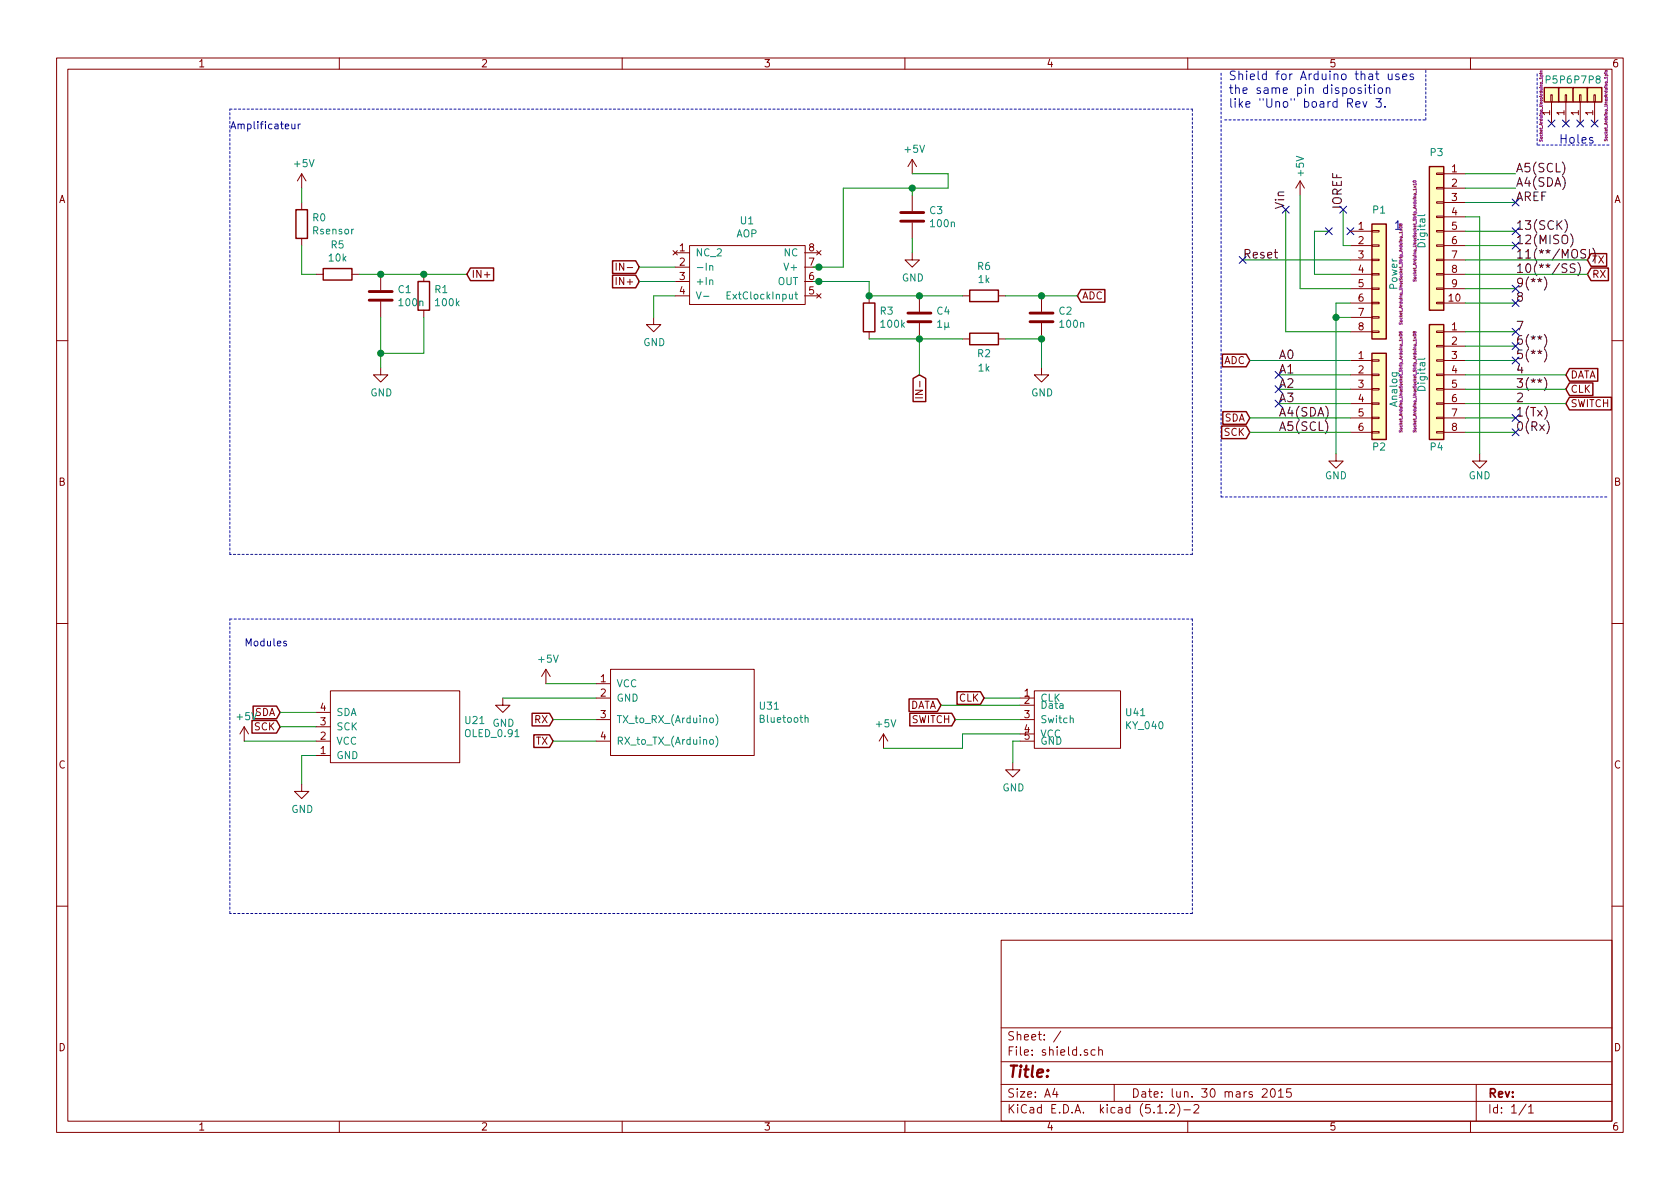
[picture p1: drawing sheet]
EESchema Schematic File Version 4
LIBS:shield-cache
EELAYER 29 0
EELAYER END
$Descr A4 11693 8268
encoding utf-8
Sheet 1 1
Title ""
Date "lun. 30 mars 2015"
Rev ""
Comp ""
Comment1 ""
Comment2 ""
Comment3 ""
Comment4 ""
$EndDescr
Text Label 8950 1450 1    60   ~ 0
Vin
Text Label 9350 1450 1    60   ~ 0
IOREF
Text Label 8900 2500 0    60   ~ 0
A0
Text Label 8900 2600 0    60   ~ 0
A1
Text Label 8900 2700 0    60   ~ 0
A2
Text Label 8900 2800 0    60   ~ 0
A3
Text Label 8900 2900 0    60   ~ 0
A4(SDA)
Text Label 8900 3000 0    60   ~ 0
A5(SCL)
Text Label 10550 3000 0    60   ~ 0
0(Rx)
Text Label 10550 2800 0    60   ~ 0
2
Text Label 10550 2900 0    60   ~ 0
1(Tx)
Text Label 10550 2700 0    60   ~ 0
3(**)
Text Label 10550 2600 0    60   ~ 0
4
Text Label 10550 2500 0    60   ~ 0
5(**)
Text Label 10550 2400 0    60   ~ 0
6(**)
Text Label 10550 2300 0    60   ~ 0
7
Text Label 10550 2100 0    60   ~ 0
8
Text Label 10550 2000 0    60   ~ 0
9(**)
Text Label 10550 1800 0    60   ~ 0
11(**/MOSI)
Text Label 10550 1700 0    60   ~ 0
12(MISO)
Text Label 10550 1600 0    60   ~ 0
13(SCK)
Text Label 10550 1400 0    60   ~ 0
AREF
NoConn ~ 9400 1600
Text Label 10550 1300 0    60   ~ 0
A4(SDA)
Text Label 10550 1200 0    60   ~ 0
A5(SCL)
Text Notes 10850 1000 0    60   ~ 0
Holes
Text Notes 8550 750  0    60   ~ 0
Shield for Arduino that uses\nthe same pin disposition\nlike "Uno" board Rev 3.
$Comp
L Connector_Generic:Conn_01x08 P1
U 1 1
P 9600 1900
F 0 "P1" H 9600 2350 50  0000 C CNN
F 1 "Power" V 9700 1900 50  0000 C CNN
F 2 "Socket_Arduino_Uno:Socket_Strip_Arduino_1x08" V 9750 1900 20  0000 C CNN
F 3 "" H 9600 1900 50  0000 C CNN
	1    9600 1900
	1    0    0    -1  
$EndComp
Text Label 8650 1800 0    60   ~ 0
Reset
$Comp
L power:+5V #PWR02
U 1 1
P 9050 1350
F 0 "#PWR02" H 9050 1200 50  0001 C CNN
F 1 "+5V" V 9050 1550 50  0000 C CNN
F 2 "" H 9050 1350 50  0000 C CNN
F 3 "" H 9050 1350 50  0000 C CNN
	1    9050 1350
	1    0    0    -1  
$EndComp
$Comp
L power:GND #PWR03
U 1 1
P 9300 3150
F 0 "#PWR03" H 9300 2900 50  0001 C CNN
F 1 "GND" H 9300 3000 50  0000 C CNN
F 2 "" H 9300 3150 50  0000 C CNN
F 3 "" H 9300 3150 50  0000 C CNN
	1    9300 3150
	1    0    0    -1  
$EndComp
$Comp
L power:GND #PWR04
U 1 1
P 10300 3150
F 0 "#PWR04" H 10300 2900 50  0001 C CNN
F 1 "GND" H 10300 3000 50  0000 C CNN
F 2 "" H 10300 3150 50  0000 C CNN
F 3 "" H 10300 3150 50  0000 C CNN
	1    10300 3150
	1    0    0    -1  
$EndComp
$Comp
L Connector_Generic:Conn_01x06 P2
U 1 1
P 9600 2700
F 0 "P2" H 9600 2300 50  0000 C CNN
F 1 "Analog" V 9700 2700 50  0000 C CNN
F 2 "Socket_Arduino_Uno:Socket_Strip_Arduino_1x06" V 9750 2750 20  0000 C CNN
F 3 "" H 9600 2700 50  0000 C CNN
	1    9600 2700
	1    0    0    -1  
$EndComp
$Comp
L Connector_Generic:Conn_01x01 P5
U 1 1
P 10800 650
F 0 "P5" V 10900 650 50  0000 C CNN
F 1 "CONN_01X01" V 10900 650 50  0001 C CNN
F 2 "Socket_Arduino_Uno:Arduino_1pin" H 10721 724 20  0000 C CNN
F 3 "" H 10800 650 50  0000 C CNN
	1    10800 650 
	0    -1   -1   0   
$EndComp
$Comp
L Connector_Generic:Conn_01x01 P6
U 1 1
P 10900 650
F 0 "P6" V 11000 650 50  0000 C CNN
F 1 "CONN_01X01" V 11000 650 50  0001 C CNN
F 2 "Socket_Arduino_Uno:Arduino_1pin" H 10900 650 20  0001 C CNN
F 3 "" H 10900 650 50  0000 C CNN
	1    10900 650 
	0    -1   -1   0   
$EndComp
$Comp
L Connector_Generic:Conn_01x01 P7
U 1 1
P 11000 650
F 0 "P7" V 11100 650 50  0000 C CNN
F 1 "CONN_01X01" V 11100 650 50  0001 C CNN
F 2 "Socket_Arduino_Uno:Arduino_1pin" V 11000 650 20  0001 C CNN
F 3 "" H 11000 650 50  0000 C CNN
	1    11000 650 
	0    -1   -1   0   
$EndComp
$Comp
L Connector_Generic:Conn_01x01 P8
U 1 1
P 11100 650
F 0 "P8" V 11200 650 50  0000 C CNN
F 1 "CONN_01X01" V 11200 650 50  0001 C CNN
F 2 "Socket_Arduino_Uno:Arduino_1pin" H 11024 572 20  0000 C CNN
F 3 "" H 11100 650 50  0000 C CNN
	1    11100 650 
	0    -1   -1   0   
$EndComp
NoConn ~ 10800 850 
NoConn ~ 10900 850 
NoConn ~ 11000 850 
NoConn ~ 11100 850 
$Comp
L Connector_Generic:Conn_01x08 P4
U 1 1
P 10000 2600
F 0 "P4" H 10000 2100 50  0000 C CNN
F 1 "Digital" V 10100 2600 50  0000 C CNN
F 2 "Socket_Arduino_Uno:Socket_Strip_Arduino_1x08" V 10150 2550 20  0000 C CNN
F 3 "" H 10000 2600 50  0000 C CNN
	1    10000 2600
	-1   0    0    -1  
$EndComp
Wire Notes Line
	8525 825  9925 825 
Wire Notes Line
	9925 825  9925 475 
Wire Wire Line
	9350 1450 9350 1700
Wire Wire Line
	9350 1700 9400 1700
Wire Wire Line
	9400 2000 9050 2000
Wire Wire Line
	9400 2300 8950 2300
Wire Wire Line
	9400 2100 9300 2100
Wire Wire Line
	9400 2200 9300 2200
Connection ~ 9300 2200
Wire Wire Line
	8950 2300 8950 1450
Wire Wire Line
	9050 2000 9050 1350
Wire Wire Line
	9400 2600 8900 2600
Wire Wire Line
	9400 2700 8900 2700
Wire Wire Line
	9400 2800 8900 2800
$Comp
L Connector_Generic:Conn_01x10 P3
U 1 1
P 10000 1600
F 0 "P3" H 10000 2150 50  0000 C CNN
F 1 "Digital" V 10100 1600 50  0000 C CNN
F 2 "Socket_Arduino_Uno:Socket_Strip_Arduino_1x10" V 10150 1600 20  0000 C CNN
F 3 "" H 10000 1600 50  0000 C CNN
	1    10000 1600
	-1   0    0    -1  
$EndComp
Wire Wire Line
	10200 2100 10550 2100
Wire Wire Line
	10200 2000 10550 2000
Wire Wire Line
	10200 1700 10550 1700
Wire Wire Line
	10200 1600 10550 1600
Wire Wire Line
	10200 1400 10550 1400
Wire Wire Line
	10200 1300 10550 1300
Wire Wire Line
	10200 1200 10550 1200
Wire Wire Line
	10200 3000 10550 3000
Wire Wire Line
	10200 2900 10550 2900
Wire Wire Line
	10200 2500 10550 2500
Wire Wire Line
	10200 2400 10550 2400
Wire Wire Line
	10200 2300 10550 2300
Wire Wire Line
	10200 1500 10300 1500
Wire Wire Line
	10300 1500 10300 3150
Wire Wire Line
	9300 2100 9300 2200
Wire Wire Line
	9300 2200 9300 3150
Wire Notes Line
	8500 500  8500 3450
Wire Notes Line
	8500 3450 11200 3450
Wire Wire Line
	9400 1800 8650 1800
Text Notes 9700 1600 0    60   ~ 0
1
Wire Notes Line
	11200 1000 10700 1000
Wire Notes Line
	10700 1000 10700 500 
Wire Notes Line
	8300 750  8300 3850
Wire Notes Line
	8300 3850 1600 3850
Wire Notes Line
	1600 3850 1600 750 
Wire Notes Line
	1600 750  8300 750 
Wire Notes Line
	1600 4300 8300 4300
Wire Notes Line
	8300 4300 8300 6350
Wire Notes Line
	8300 6350 1600 6350
Wire Notes Line
	1600 6350 1600 4300
$Comp
L power:GND #PWR0101
U 1 1
P 4550 2200
F 0 "#PWR0101" H 4550 1950 50  0001 C CNN
F 1 "GND" H 4555 2027 50  0000 C CNN
F 2 "" H 4550 2200 50  0001 C CNN
F 3 "" H 4550 2200 50  0001 C CNN
	1    4550 2200
	1    0    0    -1  
$EndComp
Text Notes 1600 900  0    50   ~ 0
Amplificateur\n
$Comp
L Device:R R0
U 1 1
P 2100 1550
F 0 "R0" H 2170 1596 50  0000 L CNN
F 1 "Rsensor" H 2170 1505 50  0000 L CNN
F 2 "empreintes:Rsensor" V 2030 1550 50  0001 C CNN
F 3 "~" H 2100 1550 50  0001 C CNN
	1    2100 1550
	1    0    0    -1  
$EndComp
$Comp
L Device:R R5
U 1 1
P 2350 1900
F 0 "R5" V 2143 1900 50  0000 C CNN
F 1 "10k" V 2234 1900 50  0000 C CNN
F 2 "Resistor_THT:R_Axial_DIN0207_L6.3mm_D2.5mm_P10.16mm_Horizontal" V 2280 1900 50  0001 C CNN
F 3 "~" H 2350 1900 50  0001 C CNN
	1    2350 1900
	0    1    1    0   
$EndComp
$Comp
L Device:C C1
U 1 1
P 2650 2050
F 0 "C1" H 2765 2096 50  0000 L CNN
F 1 "100n" H 2765 2005 50  0000 L CNN
F 2 "Capacitor_THT:C_Axial_L5.1mm_D3.1mm_P7.50mm_Horizontal" H 2688 1900 50  0001 C CNN
F 3 "~" H 2650 2050 50  0001 C CNN
	1    2650 2050
	1    0    0    -1  
$EndComp
$Comp
L Device:R R1
U 1 1
P 2950 2050
F 0 "R1" H 3020 2096 50  0000 L CNN
F 1 "100k" H 3020 2005 50  0000 L CNN
F 2 "Resistor_THT:R_Axial_DIN0207_L6.3mm_D2.5mm_P10.16mm_Horizontal" V 2880 2050 50  0001 C CNN
F 3 "~" H 2950 2050 50  0001 C CNN
	1    2950 2050
	1    0    0    -1  
$EndComp
Wire Wire Line
	2100 1700 2100 1900
Wire Wire Line
	2100 1900 2200 1900
Wire Wire Line
	2500 1900 2650 1900
Wire Wire Line
	2950 1900 2650 1900
Connection ~ 2650 1900
Wire Wire Line
	2650 2200 2650 2450
Wire Wire Line
	2950 2200 2950 2450
Wire Wire Line
	2950 2450 2650 2450
$Comp
L power:GND #PWR0102
U 1 1
P 2650 2550
F 0 "#PWR0102" H 2650 2300 50  0001 C CNN
F 1 "GND" H 2655 2377 50  0000 C CNN
F 2 "" H 2650 2550 50  0001 C CNN
F 3 "" H 2650 2550 50  0001 C CNN
	1    2650 2550
	1    0    0    -1  
$EndComp
Wire Wire Line
	2650 2550 2650 2450
Connection ~ 2650 2450
Wire Wire Line
	2950 1900 3250 1900
Connection ~ 2950 1900
$Comp
L power:+5V #PWR0103
U 1 1
P 2100 1300
F 0 "#PWR0103" H 2100 1150 50  0001 C CNN
F 1 "+5V" H 2115 1473 50  0000 C CNN
F 2 "" H 2100 1300 50  0001 C CNN
F 3 "" H 2100 1300 50  0001 C CNN
	1    2100 1300
	1    0    0    -1  
$EndComp
Wire Wire Line
	2100 1300 2100 1400
$Comp
L Device:C C3
U 1 1
P 6350 1500
F 0 "C3" H 6465 1546 50  0000 L CNN
F 1 "100n" H 6465 1455 50  0000 L CNN
F 2 "Capacitor_THT:C_Axial_L5.1mm_D3.1mm_P7.50mm_Horizontal" H 6388 1350 50  0001 C CNN
F 3 "~" H 6350 1500 50  0001 C CNN
	1    6350 1500
	1    0    0    -1  
$EndComp
$Comp
L power:GND #PWR0104
U 1 1
P 6350 1750
F 0 "#PWR0104" H 6350 1500 50  0001 C CNN
F 1 "GND" H 6355 1577 50  0000 C CNN
F 2 "" H 6350 1750 50  0001 C CNN
F 3 "" H 6350 1750 50  0001 C CNN
	1    6350 1750
	1    0    0    -1  
$EndComp
$Comp
L power:+5V #PWR0105
U 1 1
P 6350 1200
F 0 "#PWR0105" H 6350 1050 50  0001 C CNN
F 1 "+5V" H 6365 1373 50  0000 C CNN
F 2 "" H 6350 1200 50  0001 C CNN
F 3 "" H 6350 1200 50  0001 C CNN
	1    6350 1200
	1    0    0    -1  
$EndComp
Connection ~ 6350 1300
Wire Wire Line
	6350 1300 6350 1350
$Comp
L Device:R R3
U 1 1
P 6050 2200
F 0 "R3" H 6120 2246 50  0000 L CNN
F 1 "100k" H 6120 2155 50  0000 L CNN
F 2 "Resistor_THT:R_Axial_DIN0207_L6.3mm_D2.5mm_P10.16mm_Horizontal" V 5980 2200 50  0001 C CNN
F 3 "~" H 6050 2200 50  0001 C CNN
	1    6050 2200
	1    0    0    -1  
$EndComp
$Comp
L Device:C C4
U 1 1
P 6400 2200
F 0 "C4" H 6515 2246 50  0000 L CNN
F 1 "1µ" H 6515 2155 50  0000 L CNN
F 2 "Capacitor_THT:C_Rect_L7.2mm_W11.0mm_P5.00mm_FKS2_FKP2_MKS2_MKP2" H 6438 2050 50  0001 C CNN
F 3 "~" H 6400 2200 50  0001 C CNN
	1    6400 2200
	1    0    0    -1  
$EndComp
$Comp
L Device:R R6
U 1 1
P 6850 2050
F 0 "R6" V 6643 2050 50  0000 C CNN
F 1 "1k" V 6734 2050 50  0000 C CNN
F 2 "Resistor_THT:R_Axial_DIN0207_L6.3mm_D2.5mm_P10.16mm_Horizontal" V 6780 2050 50  0001 C CNN
F 3 "~" H 6850 2050 50  0001 C CNN
	1    6850 2050
	0    1    1    0   
$EndComp
$Comp
L Device:R R2
U 1 1
P 6850 2350
F 0 "R2" V 6950 2350 50  0000 C CNN
F 1 "1k" V 7050 2350 50  0000 C CNN
F 2 "Resistor_THT:R_Axial_DIN0207_L6.3mm_D2.5mm_P10.16mm_Horizontal" V 6780 2350 50  0001 C CNN
F 3 "~" H 6850 2350 50  0001 C CNN
	1    6850 2350
	0    1    1    0   
$EndComp
$Comp
L Device:C C2
U 1 1
P 7250 2200
F 0 "C2" H 7365 2246 50  0000 L CNN
F 1 "100n" H 7365 2155 50  0000 L CNN
F 2 "Capacitor_THT:C_Axial_L5.1mm_D3.1mm_P7.50mm_Horizontal" H 7288 2050 50  0001 C CNN
F 3 "~" H 7250 2200 50  0001 C CNN
	1    7250 2200
	1    0    0    -1  
$EndComp
$Comp
L power:GND #PWR0106
U 1 1
P 7250 2550
F 0 "#PWR0106" H 7250 2300 50  0001 C CNN
F 1 "GND" H 7255 2377 50  0000 C CNN
F 2 "" H 7250 2550 50  0001 C CNN
F 3 "" H 7250 2550 50  0001 C CNN
	1    7250 2550
	1    0    0    -1  
$EndComp
Wire Wire Line
	7250 2550 7250 2350
Wire Wire Line
	7250 2050 7000 2050
Wire Wire Line
	7000 2350 7250 2350
Connection ~ 7250 2350
Wire Wire Line
	6700 2350 6400 2350
Wire Wire Line
	6050 2350 6400 2350
Connection ~ 6400 2350
Wire Wire Line
	6700 2050 6400 2050
Wire Wire Line
	6050 2050 6400 2050
Connection ~ 6400 2050
Wire Wire Line
	6050 1950 6050 2050
Connection ~ 6050 2050
Text GLabel 6400 2600 3    50   Input ~ 0
IN-
Text GLabel 7500 2050 2    50   Input ~ 0
ADC
Wire Wire Line
	7500 2050 7250 2050
Connection ~ 7250 2050
Wire Wire Line
	6400 2600 6400 2350
Text Notes 1700 4500 0    50   ~ 0
Modules
Wire Wire Line
	5870 1300 5870 1850
Wire Wire Line
	5870 1300 6350 1300
Wire Wire Line
	6600 1300 6600 1200
Wire Wire Line
	6600 1200 6350 1200
Wire Wire Line
	6350 1300 6600 1300
$Comp
L power:+5V #PWR06
U 1 1
P 3800 4750
F 0 "#PWR06" H 3800 4600 50  0001 C CNN
F 1 "+5V" H 3815 4923 50  0000 C CNN
F 2 "" H 3800 4750 50  0001 C CNN
F 3 "" H 3800 4750 50  0001 C CNN
	1    3800 4750
	1    0    0    -1  
$EndComp
$Comp
L capteur_projet:Bluetooth U31
U 1 1
P 4700 4900
F 0 "U31" H 5278 4896 50  0000 L CNN
F 1 "Bluetooth" H 5278 4805 50  0000 L CNN
F 2 "empreintes:BluetoothU3" H 4705 4910 50  0001 C CNN
F 3 "" H 4705 4910 50  0001 C CNN
	1    4700 4900
	1    0    0    -1  
$EndComp
$Comp
L power:GND #PWR05
U 1 1
P 3500 4850
F 0 "#PWR05" H 3500 4600 50  0001 C CNN
F 1 "GND" H 3505 4677 50  0000 C CNN
F 2 "" H 3500 4850 50  0001 C CNN
F 3 "" H 3500 4850 50  0001 C CNN
	1    3500 4850
	1    0    0    -1  
$EndComp
$Comp
L capteur_projet:AOP U1
U 1 1
P 5200 1650
F 0 "U1" H 5200 1775 50  0000 C CNN
F 1 "AOP" H 5200 1684 50  0000 C CNN
F 2 "empreintes:AOP" H 5200 1650 50  0001 C CNN
F 3 "" H 5200 1650 50  0001 C CNN
	1    5200 1650
	1    0    0    -1  
$EndComp
Wire Wire Line
	5660 1950 5700 1950
Wire Wire Line
	5700 1950 6050 1950
Connection ~ 5700 1950
Wire Wire Line
	5660 1850 5700 1850
Wire Wire Line
	5700 1850 5870 1850
Connection ~ 5700 1850
Text GLabel 4450 1950 0    50   Input ~ 0
IN+
Text GLabel 4450 1850 0    50   Input ~ 0
IN-
Wire Wire Line
	4450 1850 4700 1850
Wire Wire Line
	4700 1950 4450 1950
Text GLabel 3850 5000 0    50   Input ~ 0
RX
Text GLabel 3850 5150 0    50   Input ~ 0
TX
Wire Wire Line
	3800 4750 4150 4750
Wire Wire Line
	4150 4850 3500 4850
Wire Wire Line
	3850 5000 4150 5000
Wire Wire Line
	3850 5150 4150 5150
$Comp
L capteur_projet:OLED_0.91 U21
U 1 1
P 2650 5050
F 0 "U21" H 3228 5096 50  0000 L CNN
F 1 "OLED_0.91" H 3228 5005 50  0000 L CNN
F 2 "empreintes:OLED" H 2650 5050 50  0001 C CNN
F 3 "" H 2650 5050 50  0001 C CNN
	1    2650 5050
	1    0    0    -1  
$EndComp
Text GLabel 1950 4950 0    50   Input ~ 0
SDA
Text GLabel 1950 5050 0    50   Input ~ 0
SCK
$Comp
L power:GND #PWR08
U 1 1
P 2100 5450
F 0 "#PWR08" H 2100 5200 50  0001 C CNN
F 1 "GND" H 2105 5277 50  0000 C CNN
F 2 "" H 2100 5450 50  0001 C CNN
F 3 "" H 2100 5450 50  0001 C CNN
	1    2100 5450
	1    0    0    -1  
$EndComp
$Comp
L power:+5V #PWR07
U 1 1
P 1700 5150
F 0 "#PWR07" H 1700 5000 50  0001 C CNN
F 1 "+5V" H 1715 5323 50  0000 C CNN
F 2 "" H 1700 5150 50  0001 C CNN
F 3 "" H 1700 5150 50  0001 C CNN
	1    1700 5150
	1    0    0    -1  
$EndComp
Wire Wire Line
	2200 4950 1950 4950
Wire Wire Line
	2200 5050 1950 5050
Wire Wire Line
	2200 5250 2100 5250
Wire Wire Line
	2100 5250 2100 5450
$Comp
L capteur_projet:KY_040 U41
U 1 1
P 7450 4900
F 0 "U41" H 7828 4851 50  0000 L CNN
F 1 "KY_040" H 7828 4760 50  0000 L CNN
F 2 "empreintes:Encodeur" H 7450 4900 50  0001 C CNN
F 3 "" H 7450 4900 50  0001 C CNN
	1    7450 4900
	1    0    0    -1  
$EndComp
Text GLabel 6850 4850 0    50   Input ~ 0
CLK
Text GLabel 6550 4900 0    50   Input ~ 0
DATA
Text GLabel 6650 5000 0    50   Input ~ 0
SWITCH
Wire Wire Line
	6850 4850 7100 4850
Wire Wire Line
	7100 4900 6550 4900
Wire Wire Line
	6650 5000 7100 5000
$Comp
L power:GND #PWR010
U 1 1
P 7050 5300
F 0 "#PWR010" H 7050 5050 50  0001 C CNN
F 1 "GND" H 7055 5127 50  0000 C CNN
F 2 "" H 7050 5300 50  0001 C CNN
F 3 "" H 7050 5300 50  0001 C CNN
	1    7050 5300
	1    0    0    -1  
$EndComp
$Comp
L power:+5V #PWR09
U 1 1
P 6150 5200
F 0 "#PWR09" H 6150 5050 50  0001 C CNN
F 1 "+5V" H 6165 5373 50  0000 C CNN
F 2 "" H 6150 5200 50  0001 C CNN
F 3 "" H 6150 5200 50  0001 C CNN
	1    6150 5200
	1    0    0    -1  
$EndComp
Wire Wire Line
	7100 5100 6700 5100
Wire Wire Line
	6700 5100 6700 5200
Wire Wire Line
	7050 5300 7050 5150
Wire Wire Line
	7050 5150 7100 5150
Wire Wire Line
	6150 5200 6700 5200
Text GLabel 11050 1900 2    50   Input ~ 0
RX
Text GLabel 11050 1800 2    50   Input ~ 0
TX
Text Label 10550 1900 0    60   ~ 0
10(**/SS)
Wire Wire Line
	10200 1800 11050 1800
Wire Wire Line
	10200 1900 11050 1900
NoConn ~ 10550 1400
NoConn ~ 10550 1600
NoConn ~ 10550 1700
NoConn ~ 10550 2000
NoConn ~ 10550 2100
NoConn ~ 10550 2300
NoConn ~ 10550 2400
NoConn ~ 10550 2500
Text GLabel 10900 2700 2    50   Input ~ 0
CLK
Text GLabel 10900 2600 2    50   Input ~ 0
DATA
Text GLabel 10900 2800 2    50   Input ~ 0
SWITCH
Wire Wire Line
	10200 2600 10900 2600
Wire Wire Line
	10200 2700 10900 2700
Wire Wire Line
	10200 2800 10900 2800
NoConn ~ 10550 2900
NoConn ~ 10550 3000
Text GLabel 8700 3000 0    50   Input ~ 0
SCK
Text GLabel 8700 2900 0    50   Input ~ 0
SDA
Text GLabel 8700 2500 0    50   Input ~ 0
ADC
Wire Wire Line
	8700 2500 9400 2500
Wire Wire Line
	8700 2900 9400 2900
Wire Wire Line
	8700 3000 9400 3000
NoConn ~ 8900 2600
NoConn ~ 8900 2700
NoConn ~ 8900 2800
NoConn ~ 8650 1800
NoConn ~ 8950 1450
NoConn ~ 9350 1450
Wire Wire Line
	4550 2200 4550 2050
Wire Wire Line
	4550 2050 4700 2050
Wire Wire Line
	2200 5150 1700 5150
Wire Wire Line
	9400 1900 9150 1900
Wire Wire Line
	9150 1900 9150 1600
Wire Wire Line
	9150 1600 9250 1600
NoConn ~ 9250 1600
Wire Wire Line
	6350 1750 6350 1650
Text GLabel 3250 1900 2    50   Input ~ 0
IN+
$EndSCHEMATC
